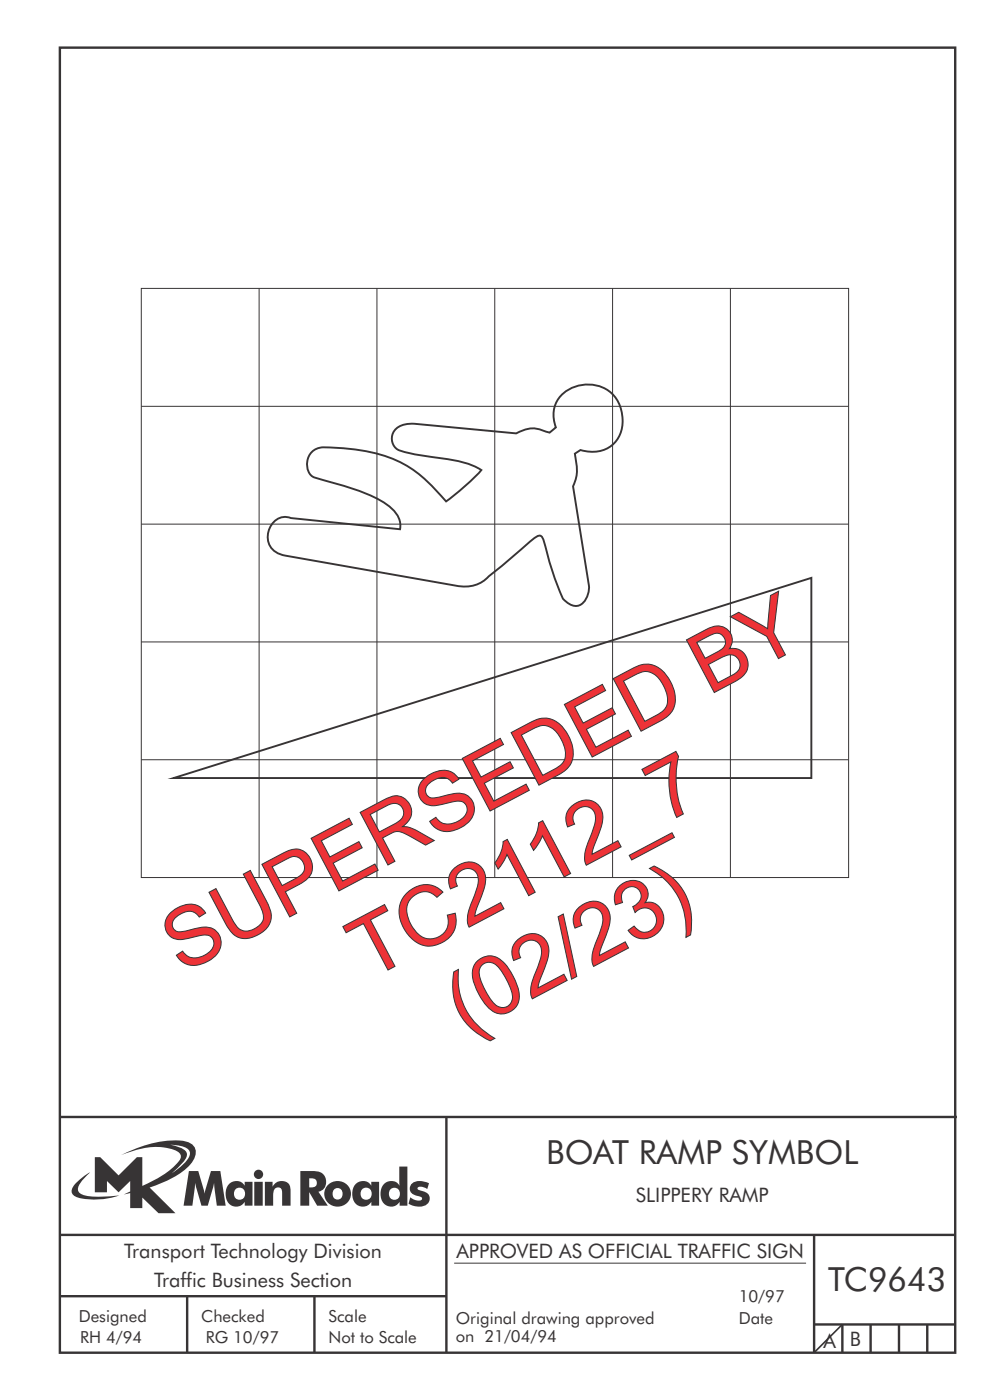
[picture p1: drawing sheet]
<svg xmlns="http://www.w3.org/2000/svg" width="210mm" height="297mm" viewBox="0 0 210 297" stroke-linecap="round" stroke-linejoin="round" font-family="sans-serif">
<g fill="none" stroke="#373435" stroke-width=".51">
<path d="M12.7 10.1h189.9v276.9h-189.9zM12.7 237h190.3M94.7 236.9v50.1M12.7 262h190M12.7 275h82M39.7 275v12M66.7 275v12M172.7 262v25M172.7 281h30M178.7 281v6M184.7 281v6M190.7 281v6"/>
<path d="M196.7 281v6"/>
</g>
<path d="M30 61.2h150v125h-150zM55 61.2v125M80 61.2v125M105 61.2v125M129.9 61.2v125M154.9 61.2v125M30 86.2h150M30 111.2h150M30 136.2h150M30 161.2h150M96.3 268h74.7" fill="none" stroke="#373435" stroke-width=".21"/>
<path d="M66 96l.7-.5 .8-.4 1.1-.2a35.9 35.9 0 0 1 17.7 3.9 35 35 0 0 1 8.3 7.6l1.4-1a49.2 49.2 0 0 0 6.1-5.7 25.2 25.2 0 0 0-10.4-2.7l-2.9-.5a17.1 17.1 0 0 1-4.6-1.2 2.91 2.91 0 0 1-1-3 2.91 2.91 0 0 1 2.2-2.1l1.1-.3h1.4l21.6 2a6.2 6.2 0 0 1 6.4-.3l.7 .2 1.3-1.1a6.5 6.5 0 0 1 5.6-9 7.2 7.2 0 0 1 8.6 7.4 6.3 6.3 0 0 1-7.6 6.7l-1.4-.3-1.2 .8a10.1 10.1 0 0 1-.3 6.9l3.3 21a4.4 4.4 0 0 1-2.1 4.3 3.3 3.3 0 0 1-3.4-1.5 89.6 89.6 0 0 1-4.2-12.8l-.6-.5a3.2 3.2 0 0 0-2.1 1.2l-8.8 7.4a7 7 0 0 1-7 2l-36.1-6.4a4.1 4.1 0 0 1-3.8-4.2 4.1 4.1 0 0 1 4-4l.9 .2 23.2 2.4a4.7 4.7 0 0 0-1.8-4.4 26.1 26.1 0 0 0-10.1-4.8l-5.4-1.5a3.2 3.2 0 0 1-2.1-4.9zM36.8 165.1l135.3-42.5v42.5z" fill="none" stroke="#373435" stroke-width=".41"/>
<path d="M36.1 242.9a5.8 5.8 0 0 1 3.9 1 1.58 1.58 0 0 1-.2 2.1l-1.1 1.2-2.3 1.7 .9-.8a6.5 6.5 0 0 0 2.4-3.2 2.43 2.43 0 0 0-2.3-1.7zM20.1 245.5v7.5h2.6v-2.4l2.5 2.4 2.4-2.4v2.2l-1.3 .6 1.3-.3v3.2h2.6v-2.2l3.4 3.3h3.6l-5.5-5.4a20.1 20.1 0 0 0 8.7-5 3.1 3.1 0 0 0 .8-3.8 3.8 3.8 0 0 0-3.1-1.2 25.1 25.1 0 0 0-12.4 3.1 16.1 16.1 0 0 1 11.1-1.2 1.56 1.56 0 0 1 1.5 2 17.9 17.9 0 0 1-8.1 5.7v-6.1h-1.2l-3.8 3.9-3.9-3.9zM16.2 250.9a1.82 1.82 0 0 0-.6 2.7 9.9 9.9 0 0 0 5.8 .9l1.9-.3 2-.6a22.2 22.2 0 0 1-7.7-.1 1.33 1.33 0 0 1-.8-2.2l1-1.2 1.3-1.4-1.4 .9zM65.6 250a1.13 1.13 0 0 1 1.2 .2 1.13 1.13 0 0 1 .4 1.2 1.26 1.26 0 0 1-1.6 .5zM63.7 248.5v7.3h1.9v-2.9l1.7 2.9h2.2l-2-3a2.25 2.25 0 0 0 1.6-2.6 2.25 2.25 0 0 0-2.6-1.7zM68.9 253.3a2.8 2.8 0 0 0 5.6 0 2.8 2.8 0 0 0-5.6 0zM71 252.3a1.15 1.15 0 0 1 1.7 1 1.15 1.15 0 0 1-1.7 1 1.46 1.46 0 0 1 0-2zM75.5 251.1a3.2 3.2 0 0 0 .4 4.7 2.13 2.13 0 0 0 2.9-.8v.8h1.6v-5.1h-1.6v.9a2.07 2.07 0 0 0-3.3-.5zM76.9 252.2a1.23 1.23 0 0 1 1.7 .3 1.23 1.23 0 0 1-.2 1.7 1.23 1.23 0 0 1-1.7-.1 1.55 1.55 0 0 1 .2-1.9zM84.7 247.5l.1 4.1a2.16 2.16 0 0 0-2.4-1 2.16 2.16 0 0 0-1.6 2 2.52 2.52 0 0 0 2.7 3.4 2.11 2.11 0 0 0 1.3-1v.8h1.6v-8.3zM82.9 252.2a1.24 1.24 0 0 1 1.9 1.1 1.24 1.24 0 0 1-1.9 1 1.47 1.47 0 0 1 0-2.1zM87.5 251a1.52 1.52 0 0 0-.5 1.7 1.52 1.52 0 0 0 1.5 1 .82 .82 0 0 1 1 .8 2.07 2.07 0 0 1-2.5-.5l-.3 1.4a3.8 3.8 0 0 0 3.9 .1 1.56 1.56 0 0 0 .5-1.7 1.56 1.56 0 0 0-1.4-1.1 1.25 1.25 0 0 1-1.1-.6 1.21 1.21 0 0 1 1.7-.1l.3 .3 .4-1.3a3.7 3.7 0 0 0-3.5 0zM40.1 248.5l-1.2 7.3h1.9l.6-4.8 1.3 4.8h1.4l1.3-4.8 .6 4.8h1.9l-1.2-7.3h-1.9l-1.4 4.7-1.3-4.7zM48.7 251.1a3.2 3.2 0 0 0 .4 4.7 2.13 2.13 0 0 0 2.8-.8v.8h1.7v-5.1h-1.7v.9a2.07 2.07 0 0 0-3.2-.5zM50.1 252.2a1.23 1.23 0 0 1 1.6 .3 1.23 1.23 0 0 1-.2 1.7 1.23 1.23 0 0 1-1.7-.1 1.55 1.55 0 0 1 .3-1.9zM53.9 250.7v5.1h1.8v-5.1zM53.8 249.2a1 1 0 0 0 2 0 1 1 0 0 0-2 0zM56.2 250.7v5.1h1.7a5.4 5.4 0 0 1 .4-3.6 .91 .91 0 0 1 1.1-.2 .91 .91 0 0 1 .4 1.1v2.7h1.8v-2.9a2 2 0 0 0-1.3-2.3 2 2 0 0 0-2.5 1.2v-1.1z" fill-rule="evenodd" fill="#373435"/>
<path d="M178.7 281l-6 6" fill="none" stroke="#373435" stroke-width=".35"/>
<g font-size="17.6" fill="#ed3237">
<text x="38.6" y="206.6" transform="rotate(-28 38.6 206.6)">SUPERSEDED BY</text>
<text x="78.3" y="207.9" transform="rotate(-28 78.3 207.9)">TC2112_7</text>
<text x="98.6" y="219.5" transform="rotate(-28 98.6 219.5)">(02/23)</text>
</g>
<g font-size="7.1" fill="#373435">
<text x="115.8" y="247">BOAT RAMP SYMBOL</text>
<text x="175.7" y="274">TC9643</text>
</g>
<g font-size="4.2" fill="#373435">
<text x="134.9" y="255">SLIPPERY RAMP</text>
<text x="26.3" y="267">Transport Technology Division</text>
<text x="96.8" y="267">APPROVED AS OFFICIAL TRAFFIC SIGN</text>
<text x="32.7" y="273.1">Traffic Business Section</text>
<text x="174.7" y="286">A</text>
<text x="180.3" y="285.7">B</text>
</g>
<g font-size="3.5" fill="#373435">
<text x="16.7" y="280.4">Designed</text>
<text x="42.7" y="280.4">Checked</text>
<text x="69.7" y="280.4">Scale</text>
<text x="96.7" y="281">Original drawing approved</text>
<text x="156.7" y="281">Date</text>
<text x="156.7" y="276.3">10/97</text>
<text x="17" y="284.8">RH 4/94</text>
<text x="43.7" y="284.8">RG 10/97</text>
<text x="69.7" y="285">Not to Scale</text>
<text x="96.7" y="284.7">on 21/04/94</text>
</g>
</svg>
